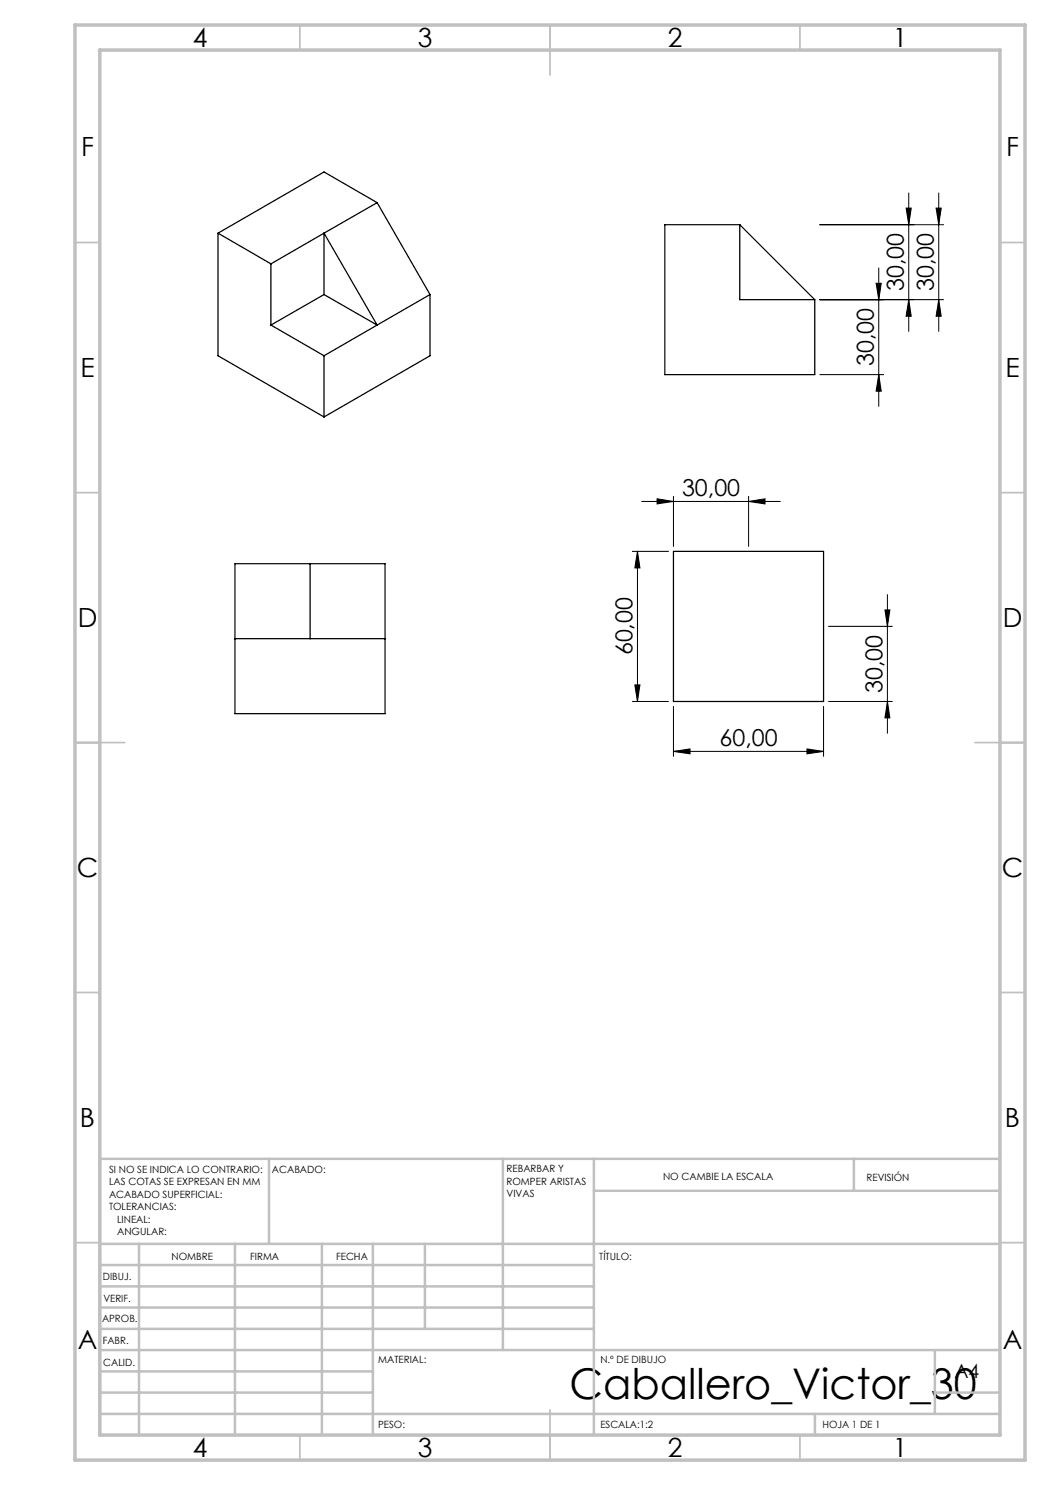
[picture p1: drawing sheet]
<svg xmlns="http://www.w3.org/2000/svg" width="210mm" height="297mm" viewBox="0 0 210 297" stroke-linecap="round" stroke-linejoin="round" font-family="sans-serif">
<g fill="none" stroke="#000" stroke-width=".2">
<path d="M181.8 38.6v27.7M187.7 38.6v27.7M164 59.9h24.7M164 44.9h24.7M175.2 56.7h1l-.4 3.2zM175.8 53.6v27.7M181.2 41.6h1l-.4 3.3zM181.8 59.9l.4 3.3h-1zM187.2 41.6h1l-.5 3.3zM187.7 59.9l.5 3.3h-1zM164 74.9h12.7M175.8 74.9l.4 3.3h-1z"/>
<path d="M131.4 99.8l3.3 .5-3.3 .5zM134.7 99.3v10M149.7 99.3v10M126.5 110.3h7.2M127.5 110.3v30M127.5 110.3l.5 3.3h-1zM128.3 100.3h27.8M149.7 100.3l3.3-.5v1zM177.5 118.9v27.7M127 137h1l-.5 3.3zM165.7 125.3h12.8M177 122h1l-.5 3.3z"/>
<path d="M126.5 140.3h7.2M134.7 150.3l3.3-.5v1zM134.7 141.3v10M134.7 150.3h30M161.4 149.8l3.3 .5-3.3 .5zM164.7 141.3v10M165.7 140.3h12.8M177.5 140.3l.5 3.3h-1z"/>
</g>
<g fill="none" stroke="#c0c0c0" stroke-width=".35">
<path d="M60 5v5M110 5v10M160 5v5M15 48.5h5M200 48.5h5M15 98.5h5M200 98.5h5M15 148.5h10M195 148.5h10M15 198.5h5M200 198.5h5M15 248.5h5"/>
<path d="M200 248.5h5M60 287v5M110 282v10M160 287v5"/>
</g>
<g fill="none" stroke="#c0c0c0" stroke-width=".5">
<path d="M53.8 231.8v17M100.6 231.8v38.2M118.8 231.8v55.2M118.8 238.2h81.2M170.8 231.8v6.4M200 231.8h-180v55.2M20 248.8h180M20 257.3h98.8M20 253h98.8M27.8 248.8v38.2M47 248.8v38.2M64.4 248.8v38.2"/>
<path d="M74.6 248.8v38.2M85 248.8v17M20 265.8h98.8M20 261.5h98.8M20 278.5h54.6M20 274.3h54.6M20 270h180M187 278.5h13M187 270v12.8M20 282.8h180M163 282.8v4.2"/>
</g>
<path d="M15 5h190v287h-190zM20 10h180v277h-180z" fill="none" stroke="#c0c0c0" stroke-width=".7"/>
<g fill="#000">
<path d="M175.8 74.9l.4 3.3h-1zM175.2 56.7h1l-.4 3.2zM187.7 59.9l.5 3.3h-1zM187.2 41.6h1l-.5 3.3zM181.8 59.9l.4 3.3h-1zM181.2 41.6h1l-.4 3.3zM127 137h1l-.5 3.3zM127.5 110.3l.5 3.3h-1z"/>
<path d="M131.4 99.8l3.3 .5-3.3 .5zM149.7 100.3l3.3-.5v1z"/>
<path d="M177 122h1l-.5 3.3zM177.5 140.3l.5 3.3h-1z"/>
<path d="M161.4 149.8l3.3 .5-3.3 .5zM134.7 150.3l3.3-.5v1z"/>
</g>
<g fill="none" stroke="#000" stroke-width=".25">
<path d="M43.6 46.6v24.6l21.2 12.2M43.6 46.6l10.6 6.2M54.2 52.8v12.2M64.8 46.6v12.3M64.8 58.9l-10.6 6.1M64.8 58.9l10.6 6.1M64.8 46.6l10.6 18.4M64.8 46.6l-10.6 6.2M75.4 40.5l-10.6 6.1M75.4 40.5l10.6 18.4M75.4 40.5l-10.6-6.1-21.2 12.2M86 58.9v12.3l-21.2 12.2"/>
<path d="M86 58.9l-10.6 6.1M148 44.9h-15v30h29.9v-15M148 44.9v15h14.9M148 44.9l14.9 15M54.2 65l10.6 6.2M64.8 71.2v12.2M75.4 65l-10.6 6.2M47 112.7h30v30h-30zM62 112.7v15M134.7 110.3h30v30h-30zM47 127.7h30"/>
</g>
<text font-size="8.5" x="113.9" y="279.7">Caballero_Victor_30</text>
<g font-size="5.3">
<text x="38.5" y="9.5">4</text>
<text x="83.5" y="9.5">3</text>
<text x="133.6" y="9.5">2</text>
<text x="178.6" y="9.5">1</text>
<text x="16.2" y="31.3">F</text>
<text x="201.2" y="31.3">F</text>
<text x="16.1" y="75.5">E</text>
<text x="201.1" y="75.5">E</text>
<text x="15.5" y="125.5">D</text>
<text x="200.5" y="125.5">D</text>
<text x="15.4" y="175.5">C</text>
<text x="200.4" y="175.5">C</text>
<text x="16" y="225.5">B</text>
<text x="201" y="225.5">B</text>
<text x="15.5" y="269.8">A</text>
<text x="200.5" y="269.8">A</text>
<text x="38.5" y="291.5">4</text>
<text x="83.5" y="291.5">3</text>
<text x="133.6" y="291.5">2</text>
<text x="178.6" y="291.5">1</text>
</g>
<g font-size="4.7">
<text x="180.7" y="58.2" transform="rotate(-90 180.7 58.2)">30,00</text>
<text x="186.7" y="58.2" transform="rotate(-90 186.7 58.2)">30,00</text>
<text x="174.7" y="73.2" transform="rotate(-90 174.7 73.2)">30,00</text>
<text x="136.4" y="99.3">30,00</text>
<text x="126.5" y="131.1" transform="rotate(-90 126.5 131.1)">60,00</text>
<text x="176.5" y="138.6" transform="rotate(-90 176.5 138.6)">30,00</text>
<text x="143.9" y="149.3">60,00</text>
</g>
<text font-size="3.9" x="190.9" y="275.5">A4</text>
<g font-size="2">
<text x="21.8" y="234.6">SI NO SE INDICA LO CONTRARIO:</text>
<text x="21.8" y="237.1">LAS COTAS SE EXPRESAN EN MM</text>
<text x="21.8" y="239.6">ACABADO SUPERFICIAL:</text>
<text x="54.4" y="234.6">ACABADO:</text>
<text x="101.3" y="234.5">REBARBAR Y</text>
<text x="101.3" y="237">ROMPER ARISTAS</text>
<text x="101.3" y="239.5">VIVAS</text>
<text x="132.6" y="236">NO CAMBIE LA ESCALA</text>
<text x="173.3" y="236.2">REVISIÓN</text>
<text x="21.8" y="242.1">TOLERANCIAS:</text>
<text x="23.4" y="244.6">LINEAL:</text>
<text x="23.4" y="247.1">ANGULAR:</text>
<text x="34.3" y="252">NOMBRE</text>
<text x="50" y="251.9">FIRMA</text>
<text x="67.2" y="251.9">FECHA</text>
<text x="119.9" y="251.9">TÍTULO:</text>
<text x="20.6" y="256.1">DIBUJ.</text>
<text x="20.7" y="260.3">VERIF.</text>
<text x="20.4" y="264.4">APROB.</text>
<text x="20.5" y="268.8">FABR.</text>
<text x="20.7" y="273.1">CALID.</text>
<text x="75.6" y="272.5">MATERIAL:</text>
<text x="120.1" y="272.5">N.º DE DIBUJO</text>
<text x="75.6" y="285.5">PESO:</text>
<text x="120.1" y="285.6">ESCALA:1:2</text>
<text x="164.5" y="285.6">HOJA 1 DE 1</text>
</g>
</svg>
